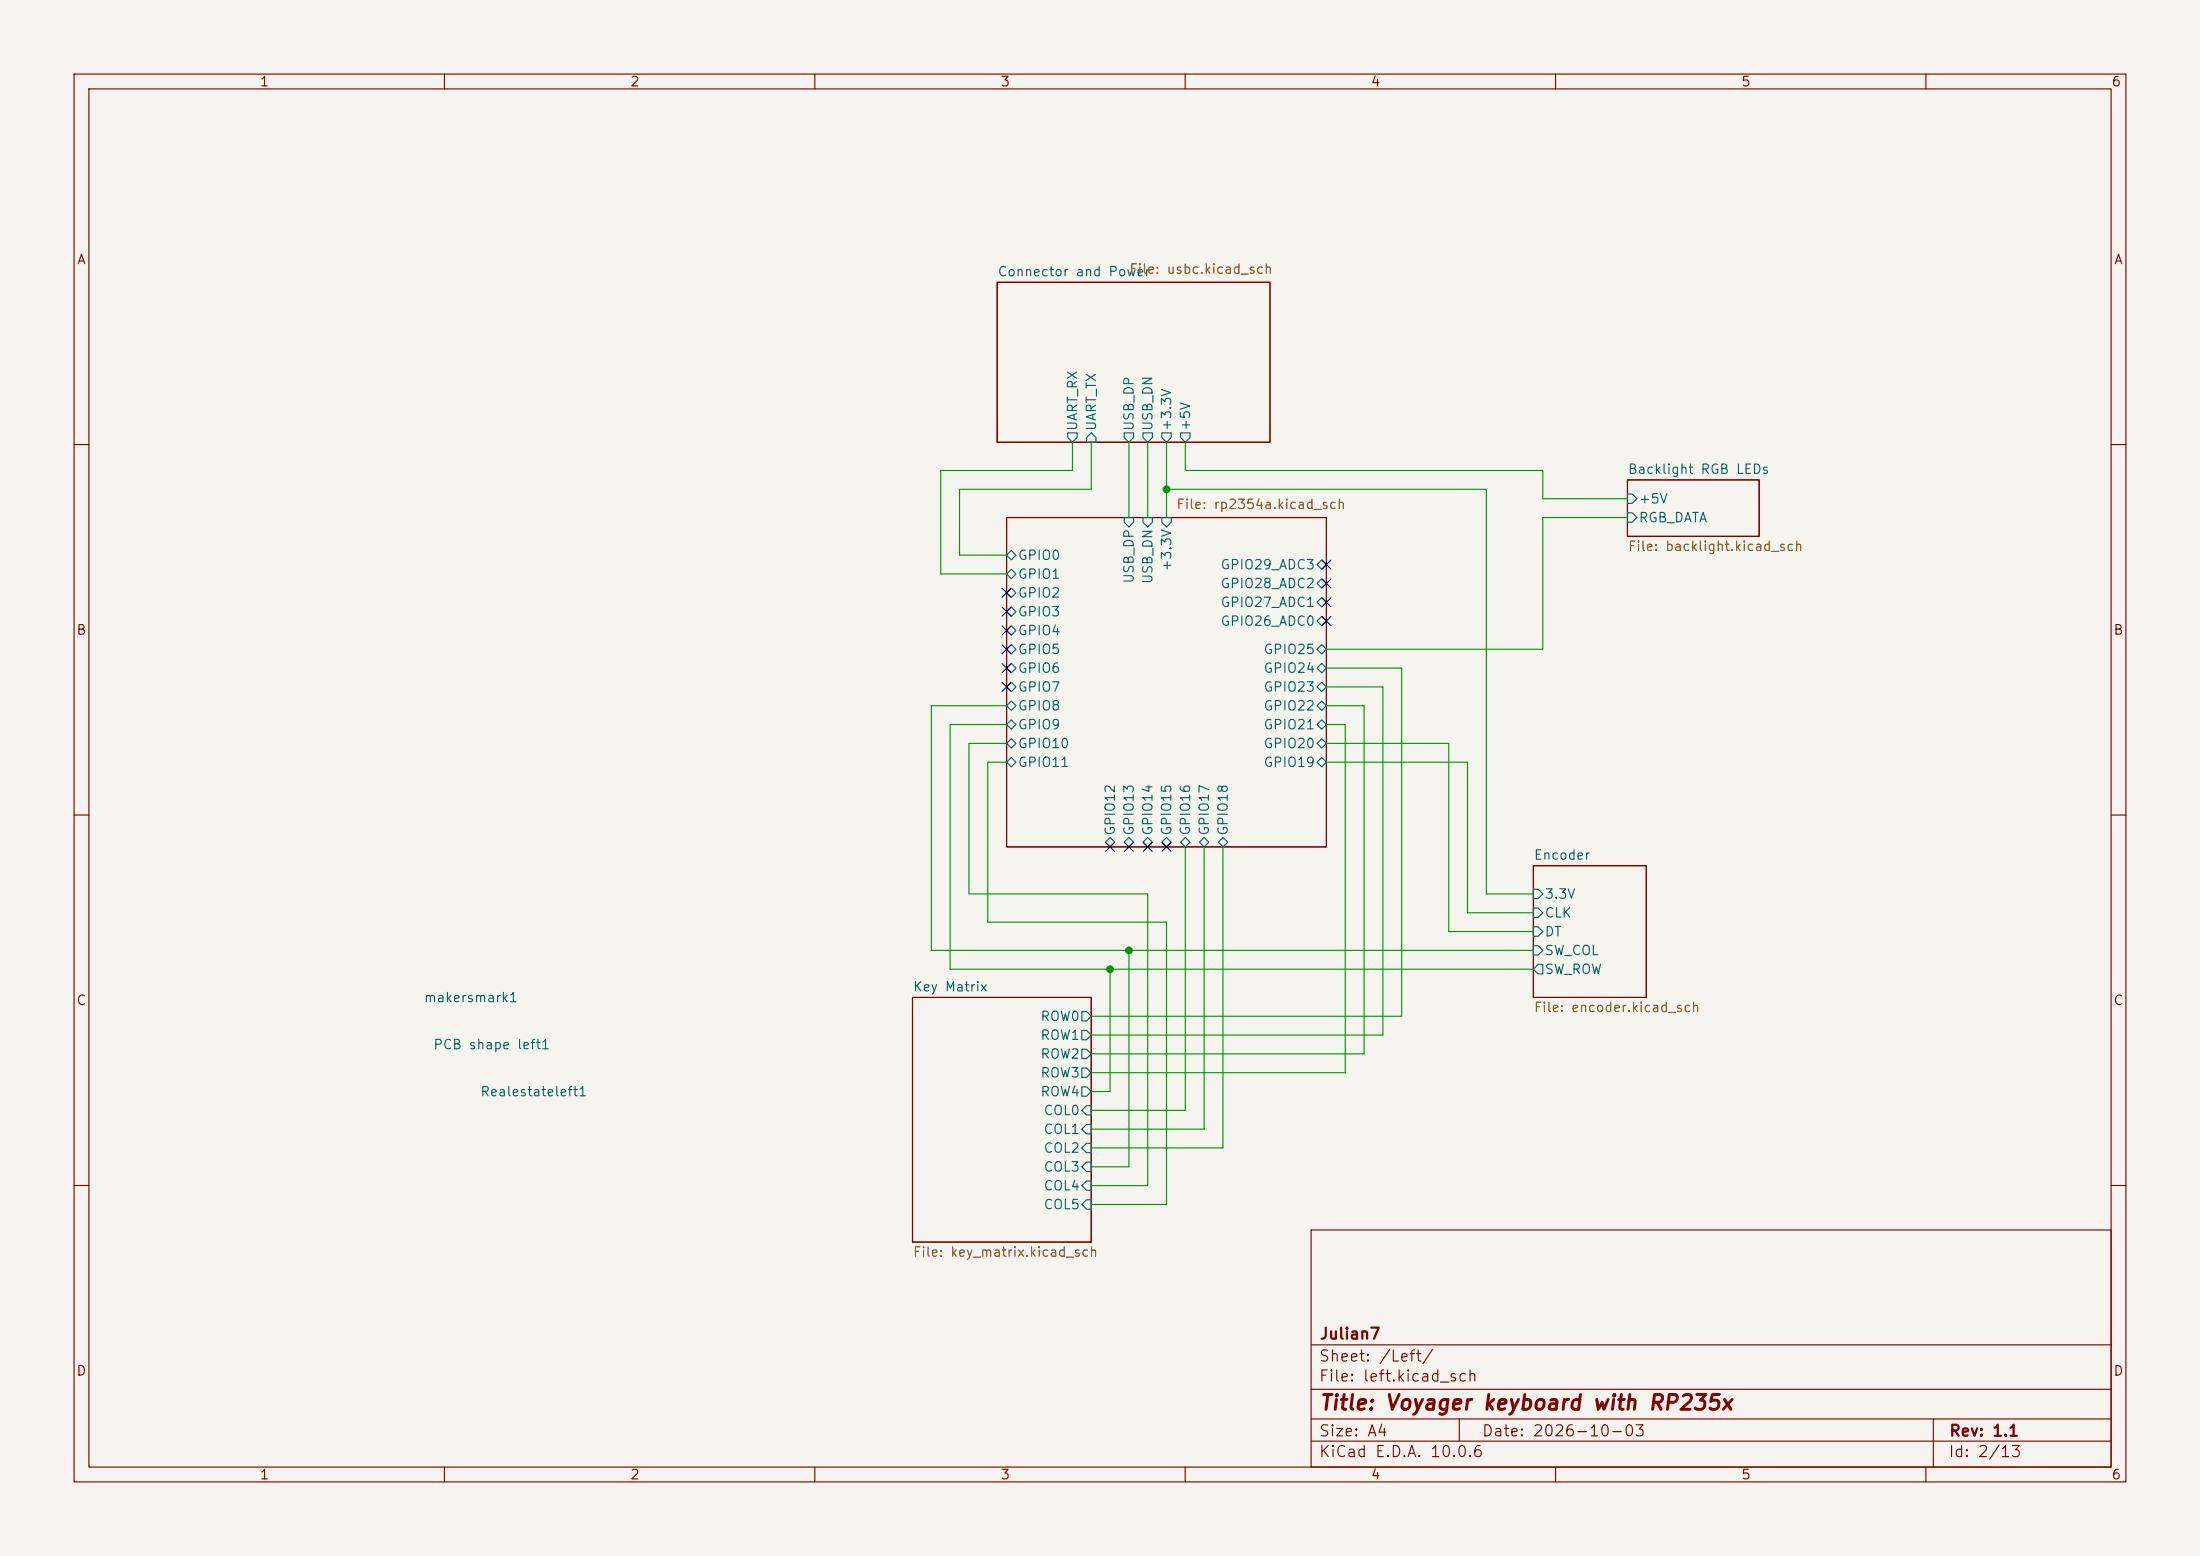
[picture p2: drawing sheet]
(kicad_sch
 (version 20260306)
 (generator "eeschema")
 (generator_version "10.0")
 (paper "A4")
 (title_block
  (title "Voyager keyboard with RP235x")
  (date "2026-10-03")
  (rev "1.1")
  (company "Julian7"))
 (lib_symbols
  (symbol "rp_voyager:PCB_left"
   (pin_numbers (hide yes))
   (pin_names
    (offset 0) (hide yes)) (exclude_from_sim yes) (in_bom no) (on_board yes)
   (in_pos_files yes)
   (duplicate_pin_numbers_are_jumpers no)
   (property "Reference" "PCB shape left" (at 0 0 0) (show_name no) (do_not_autoplace no) (effects (font (size 1.27 1.27))))
   (property "Value" "" (at 0 0 0) (show_name no) (do_not_autoplace no) (effects (font (size 1.27 1.27))))
   (property "Footprint" "rp_voyager:PCB left" (at 0 0 0) (show_name no) (do_not_autoplace no) (hide yes) (effects (font (size 1.27 1.27))))
   (property "Datasheet" "" (at 0 0 0) (show_name no) (do_not_autoplace no) (hide yes) (effects (font (size 1.27 1.27))))
   (property "Description" "" (at 0 0 0) (show_name no) (do_not_autoplace no) (hide yes) (effects (font (size 1.27 1.27))))
   (embedded_fonts no))
  (symbol "rp_voyager:makersmark" (exclude_from_sim no) (in_bom yes) (on_board yes)
   (in_pos_files yes)
   (duplicate_pin_numbers_are_jumpers no)
   (property "Reference" "makersmark" (at 0 0 0) (show_name no) (do_not_autoplace no) (effects (font (size 1.27 1.27))))
   (property "Value" "" (at 0 0 0) (show_name no) (do_not_autoplace no) (effects (font (size 1.27 1.27))))
   (property "Footprint" "rp_voyager:julian7_makers_mark" (at 0 0 0) (show_name no) (do_not_autoplace no) (hide yes) (effects (font (size 1.27 1.27))))
   (property "Datasheet" "" (at 0 0 0) (show_name no) (do_not_autoplace no) (hide yes) (effects (font (size 1.27 1.27))))
   (property "Description" "" (at 0 0 0) (show_name no) (do_not_autoplace no) (hide yes) (effects (font (size 1.27 1.27))))
   (embedded_fonts no))
  (symbol "rp_voyager:realestate_left" (exclude_from_sim no) (in_bom yes) (on_board yes)
   (in_pos_files yes)
   (duplicate_pin_numbers_are_jumpers no)
   (property "Reference" "SYM" (at 0 0 0) (show_name no) (do_not_autoplace no) (effects (font (size 1.27 1.27))))
   (property "Value" "" (at 0 0 0) (show_name no) (do_not_autoplace no) (effects (font (size 1.27 1.27))))
   (property "Footprint" "" (at 0 0 0) (show_name no) (do_not_autoplace no) (hide yes) (effects (font (size 1.27 1.27))))
   (property "Datasheet" "" (at 0 0 0) (show_name no) (do_not_autoplace no) (hide yes) (effects (font (size 1.27 1.27))))
   (property "Description" "" (at 0 0 0) (show_name no) (do_not_autoplace no) (hide yes) (effects (font (size 1.27 1.27))))
   (embedded_fonts no)))
 (junction
  (at 157.48 66.04)
  (diameter 0)
  (color 0 0 0 0))
 (junction
  (at 149.86 130.81)
  (diameter 0)
  (color 0 0 0 0))
 (junction
  (at 152.4 128.27)
  (diameter 0)
  (color 0 0 0 0))
 (no_connect
  (at 179.07 81.28))
 (no_connect
  (at 135.89 80.01))
 (no_connect
  (at 135.89 87.63))
 (no_connect
  (at 179.07 76.2))
 (no_connect
  (at 135.89 85.09))
 (no_connect
  (at 135.89 92.71))
 (no_connect
  (at 157.48 114.3))
 (no_connect
  (at 179.07 83.82))
 (no_connect
  (at 152.4 114.3))
 (no_connect
  (at 154.94 114.3))
 (no_connect
  (at 149.86 114.3))
 (no_connect
  (at 135.89 82.55))
 (no_connect
  (at 179.07 78.74))
 (no_connect
  (at 135.89 90.17))
 (wire
  (pts (xy 157.48 59.69) (xy 157.48 66.04))
  (stroke (width 0) (type default)))
 (wire
  (pts (xy 154.94 120.65) (xy 154.94 160.02))
  (stroke (width 0) (type default)))
 (wire
  (pts (xy 129.54 74.93) (xy 135.89 74.93))
  (stroke (width 0) (type default)))
 (wire
  (pts (xy 135.89 100.33) (xy 130.81 100.33))
  (stroke (width 0) (type default)))
 (wire
  (pts (xy 208.28 63.5) (xy 208.28 67.31))
  (stroke (width 0) (type default)))
 (wire
  (pts (xy 157.48 66.04) (xy 157.48 69.85))
  (stroke (width 0) (type default)))
 (wire
  (pts (xy 152.4 157.48) (xy 152.4 128.27))
  (stroke (width 0) (type default)))
 (wire
  (pts (xy 162.56 152.4) (xy 162.56 114.3))
  (stroke (width 0) (type default)))
 (wire
  (pts (xy 147.32 66.04) (xy 129.54 66.04))
  (stroke (width 0) (type default)))
 (wire
  (pts (xy 198.12 123.19) (xy 198.12 102.87))
  (stroke (width 0) (type default)))
 (wire
  (pts (xy 157.48 162.56) (xy 147.32 162.56))
  (stroke (width 0) (type default)))
 (wire
  (pts (xy 184.15 95.25) (xy 179.07 95.25))
  (stroke (width 0) (type default)))
 (wire
  (pts (xy 125.73 128.27) (xy 125.73 95.25))
  (stroke (width 0) (type default)))
 (wire
  (pts (xy 154.94 59.69) (xy 154.94 69.85))
  (stroke (width 0) (type default)))
 (wire
  (pts (xy 152.4 128.27) (xy 125.73 128.27))
  (stroke (width 0) (type default)))
 (wire
  (pts (xy 147.32 59.69) (xy 147.32 66.04))
  (stroke (width 0) (type default)))
 (wire
  (pts (xy 147.32 147.32) (xy 149.86 147.32))
  (stroke (width 0) (type default)))
 (wire
  (pts (xy 154.94 160.02) (xy 147.32 160.02))
  (stroke (width 0) (type default)))
 (wire
  (pts (xy 207.01 123.19) (xy 198.12 123.19))
  (stroke (width 0) (type default)))
 (wire
  (pts (xy 207.01 120.65) (xy 200.66 120.65))
  (stroke (width 0) (type default)))
 (wire
  (pts (xy 208.28 69.85) (xy 208.28 87.63))
  (stroke (width 0) (type default)))
 (wire
  (pts (xy 208.28 67.31) (xy 219.71 67.31))
  (stroke (width 0) (type default)))
 (wire
  (pts (xy 207.01 125.73) (xy 195.58 125.73))
  (stroke (width 0) (type default)))
 (wire
  (pts (xy 195.58 100.33) (xy 195.58 125.73))
  (stroke (width 0) (type default)))
 (wire
  (pts (xy 147.32 137.16) (xy 189.23 137.16))
  (stroke (width 0) (type default)))
 (wire
  (pts (xy 160.02 149.86) (xy 160.02 114.3))
  (stroke (width 0) (type default)))
 (wire
  (pts (xy 149.86 147.32) (xy 149.86 130.81))
  (stroke (width 0) (type default)))
 (wire
  (pts (xy 128.27 97.79) (xy 135.89 97.79))
  (stroke (width 0) (type default)))
 (wire
  (pts (xy 147.32 149.86) (xy 160.02 149.86))
  (stroke (width 0) (type default)))
 (wire
  (pts (xy 184.15 142.24) (xy 184.15 95.25))
  (stroke (width 0) (type default)))
 (wire
  (pts (xy 127 63.5) (xy 127 77.47))
  (stroke (width 0) (type default)))
 (wire
  (pts (xy 147.32 142.24) (xy 184.15 142.24))
  (stroke (width 0) (type default)))
 (wire
  (pts (xy 147.32 139.7) (xy 186.69 139.7))
  (stroke (width 0) (type default)))
 (wire
  (pts (xy 133.35 124.46) (xy 157.48 124.46))
  (stroke (width 0) (type default)))
 (wire
  (pts (xy 189.23 90.17) (xy 179.07 90.17))
  (stroke (width 0) (type default)))
 (wire
  (pts (xy 157.48 124.46) (xy 157.48 162.56))
  (stroke (width 0) (type default)))
 (wire
  (pts (xy 147.32 157.48) (xy 152.4 157.48))
  (stroke (width 0) (type default)))
 (wire
  (pts (xy 144.78 63.5) (xy 127 63.5))
  (stroke (width 0) (type default)))
 (wire
  (pts (xy 200.66 120.65) (xy 200.66 66.04))
  (stroke (width 0) (type default)))
 (wire
  (pts (xy 149.86 130.81) (xy 207.01 130.81))
  (stroke (width 0) (type default)))
 (wire
  (pts (xy 147.32 152.4) (xy 162.56 152.4))
  (stroke (width 0) (type default)))
 (wire
  (pts (xy 219.71 69.85) (xy 208.28 69.85))
  (stroke (width 0) (type default)))
 (wire
  (pts (xy 133.35 102.87) (xy 133.35 124.46))
  (stroke (width 0) (type default)))
 (wire
  (pts (xy 186.69 139.7) (xy 186.69 92.71))
  (stroke (width 0) (type default)))
 (wire
  (pts (xy 130.81 120.65) (xy 154.94 120.65))
  (stroke (width 0) (type default)))
 (wire
  (pts (xy 127 77.47) (xy 135.89 77.47))
  (stroke (width 0) (type default)))
 (wire
  (pts (xy 165.1 154.94) (xy 165.1 114.3))
  (stroke (width 0) (type default)))
 (wire
  (pts (xy 208.28 87.63) (xy 179.07 87.63))
  (stroke (width 0) (type default)))
 (wire
  (pts (xy 144.78 59.69) (xy 144.78 63.5))
  (stroke (width 0) (type default)))
 (wire
  (pts (xy 129.54 66.04) (xy 129.54 74.93))
  (stroke (width 0) (type default)))
 (wire
  (pts (xy 149.86 130.81) (xy 128.27 130.81))
  (stroke (width 0) (type default)))
 (wire
  (pts (xy 125.73 95.25) (xy 135.89 95.25))
  (stroke (width 0) (type default)))
 (wire
  (pts (xy 200.66 66.04) (xy 157.48 66.04))
  (stroke (width 0) (type default)))
 (wire
  (pts (xy 147.32 154.94) (xy 165.1 154.94))
  (stroke (width 0) (type default)))
 (wire
  (pts (xy 189.23 137.16) (xy 189.23 90.17))
  (stroke (width 0) (type default)))
 (wire
  (pts (xy 152.4 128.27) (xy 207.01 128.27))
  (stroke (width 0) (type default)))
 (wire
  (pts (xy 133.35 102.87) (xy 135.89 102.87))
  (stroke (width 0) (type default)))
 (wire
  (pts (xy 147.32 144.78) (xy 181.61 144.78))
  (stroke (width 0) (type default)))
 (wire
  (pts (xy 198.12 102.87) (xy 179.07 102.87))
  (stroke (width 0) (type default)))
 (wire
  (pts (xy 186.69 92.71) (xy 179.07 92.71))
  (stroke (width 0) (type default)))
 (wire
  (pts (xy 179.07 100.33) (xy 195.58 100.33))
  (stroke (width 0) (type default)))
 (wire
  (pts (xy 130.81 100.33) (xy 130.81 120.65))
  (stroke (width 0) (type default)))
 (wire
  (pts (xy 152.4 59.69) (xy 152.4 69.85))
  (stroke (width 0) (type default)))
 (wire
  (pts (xy 128.27 97.79) (xy 128.27 130.81))
  (stroke (width 0) (type default)))
 (wire
  (pts (xy 160.02 59.69) (xy 160.02 63.5))
  (stroke (width 0) (type default)))
 (wire
  (pts (xy 160.02 63.5) (xy 208.28 63.5))
  (stroke (width 0) (type default)))
 (wire
  (pts (xy 181.61 144.78) (xy 181.61 97.79))
  (stroke (width 0) (type default)))
 (wire
  (pts (xy 181.61 97.79) (xy 179.07 97.79))
  (stroke (width 0) (type default)))
 (symbol
  (lib_id "rp_voyager:PCB_left")
  (at 57.15 140.97 0)
  (unit 1)
  (body_style 1)
  (exclude_from_sim yes)
  (in_bom no)
  (on_board yes)
  (in_pos_files yes)
  (dnp no)
  (fields_autoplaced yes)
  (property "Reference" "PCB shape left1" (at 58.42 140.9699 0) (show_name no) (do_not_autoplace no) (effects (font (size 1.27 1.27)) (justify left)))
  (property "Value" "" (at 57.15 140.97 0) (show_name no) (do_not_autoplace no) (effects (font (size 1.27 1.27))))
  (property "Footprint" "rp_voyager:PCB left" (at 57.15 140.97 0) (hide yes) (show_name no) (do_not_autoplace no) (effects (font (size 1.27 1.27))))
  (property "Datasheet" "" (at 57.15 140.97 0) (hide yes) (show_name no) (do_not_autoplace no) (effects (font (size 1.27 1.27))))
  (property "Description" "" (at 57.15 140.97 0) (hide yes) (show_name no) (do_not_autoplace no) (effects (font (size 1.27 1.27))))
  (property "Manufacturer" "" (at 57.15 140.97 0) (hide yes) (show_name no) (do_not_autoplace no) (effects (font (size 1.27 1.27))))
  (property "Distributor Link 1" "" (at 57.15 140.97 0) (hide yes) (show_name no) (do_not_autoplace no) (effects (font (size 1.27 1.27))))
  (property "Distributor Link 2" "" (at 57.15 140.97 0) (hide yes) (show_name no) (do_not_autoplace no) (effects (font (size 1.27 1.27))))
  (property "Distributor Link 3" "" (at 57.15 140.97 0) (hide yes) (show_name no) (do_not_autoplace no) (effects (font (size 1.27 1.27)))))
 (symbol
  (lib_id "rp_voyager:makersmark")
  (at 55.88 134.62 0)
  (unit 1)
  (body_style 1)
  (exclude_from_sim yes)
  (in_bom no)
  (on_board yes)
  (in_pos_files yes)
  (dnp no)
  (fields_autoplaced yes)
  (property "Reference" "makersmark1" (at 57.15 134.6199 0) (show_name no) (do_not_autoplace no) (effects (font (size 1.27 1.27)) (justify left)))
  (property "Value" "" (at 55.88 134.62 0) (show_name no) (do_not_autoplace no) (effects (font (size 1.27 1.27))))
  (property "Footprint" "rp_voyager:julian7_makers_mark" (at 55.88 134.62 0) (hide yes) (show_name no) (do_not_autoplace no) (effects (font (size 1.27 1.27))))
  (property "Datasheet" "" (at 55.88 134.62 0) (hide yes) (show_name no) (do_not_autoplace no) (effects (font (size 1.27 1.27))))
  (property "Description" "" (at 55.88 134.62 0) (hide yes) (show_name no) (do_not_autoplace no) (effects (font (size 1.27 1.27))))
  (property "Manufacturer" "" (at 55.88 134.62 0) (hide yes) (show_name no) (do_not_autoplace no) (effects (font (size 1.27 1.27))))
  (property "Distributor Link 1" "" (at 55.88 134.62 0) (hide yes) (show_name no) (do_not_autoplace no) (effects (font (size 1.27 1.27))))
  (property "Distributor Link 2" "" (at 55.88 134.62 0) (hide yes) (show_name no) (do_not_autoplace no) (effects (font (size 1.27 1.27))))
  (property "Distributor Link 3" "" (at 55.88 134.62 0) (hide yes) (show_name no) (do_not_autoplace no) (effects (font (size 1.27 1.27)))))
 (symbol
  (lib_id "rp_voyager:realestate_left")
  (at 63.5 147.32 0)
  (unit 1)
  (body_style 1)
  (exclude_from_sim yes)
  (in_bom no)
  (on_board yes)
  (in_pos_files yes)
  (dnp no)
  (property "Reference" "Realestateleft1" (at 64.77 147.32 0) (show_name no) (do_not_autoplace no) (effects (font (size 1.27 1.27)) (justify left)))
  (property "Value" "" (at 71.12 144.78 0) (show_name no) (do_not_autoplace no) (effects (font (size 1.27 1.27))))
  (property "Footprint" "rp_voyager:Realestate left" (at 63.5 147.32 0) (hide yes) (show_name no) (do_not_autoplace no) (effects (font (size 1.27 1.27))))
  (property "Datasheet" "" (at 63.5 147.32 0) (hide yes) (show_name no) (do_not_autoplace no) (effects (font (size 1.27 1.27))))
  (property "Description" "" (at 63.5 147.32 0) (hide yes) (show_name no) (do_not_autoplace no) (effects (font (size 1.27 1.27))))
  (property "Manufacturer" "" (at 63.5 147.32 0) (hide yes) (show_name no) (do_not_autoplace no) (effects (font (size 1.27 1.27))))
  (property "Distributor Link 1" "" (at 63.5 147.32 0) (hide yes) (show_name no) (do_not_autoplace no) (effects (font (size 1.27 1.27))))
  (property "Distributor Link 2" "" (at 63.5 147.32 0) (hide yes) (show_name no) (do_not_autoplace no) (effects (font (size 1.27 1.27))))
  (property "Distributor Link 3" "" (at 63.5 147.32 0) (hide yes) (show_name no) (do_not_autoplace no) (effects (font (size 1.27 1.27)))))
 (sheet
  (at 123.19 134.62)
  (size 24.13 33.02)
  (exclude_from_sim no)
  (in_bom yes)
  (on_board yes)
  (dnp no)
  (fields_autoplaced yes)
  (stroke (width 0.1524) (type solid))
  (fill (color 0 0 0 0))
  (property "Sheetname" "Key Matrix" (at 123.19 133.9084 0) (show_name no) (do_not_autoplace no) (effects (font (size 1.27 1.27)) (justify left bottom)))
  (property "Sheetfile" "key_matrix.kicad_sch" (at 123.19 168.2246 0) (show_name no) (do_not_autoplace no) (effects (font (size 1.27 1.27)) (justify left top)))
  (pin "COL0" input (at 147.32 149.86 0) (effects (font (size 1.27 1.27)) (justify right)))
  (pin "COL1" input (at 147.32 152.4 0) (effects (font (size 1.27 1.27)) (justify right)))
  (pin "COL2" input (at 147.32 154.94 0) (effects (font (size 1.27 1.27)) (justify right)))
  (pin "COL3" input (at 147.32 157.48 0) (effects (font (size 1.27 1.27)) (justify right)))
  (pin "COL4" input (at 147.32 160.02 0) (effects (font (size 1.27 1.27)) (justify right)))
  (pin "ROW0" output (at 147.32 137.16 0) (effects (font (size 1.27 1.27)) (justify right)))
  (pin "ROW1" output (at 147.32 139.7 0) (effects (font (size 1.27 1.27)) (justify right)))
  (pin "ROW2" output (at 147.32 142.24 0) (effects (font (size 1.27 1.27)) (justify right)))
  (pin "ROW3" output (at 147.32 144.78 0) (effects (font (size 1.27 1.27)) (justify right)))
  (pin "ROW4" output (at 147.32 147.32 0) (effects (font (size 1.27 1.27)) (justify right)))
  (pin "COL5" input (at 147.32 162.56 0) (effects (font (size 1.27 1.27)) (justify right))))
 (sheet
  (at 219.71 64.77)
  (size 17.78 7.62)
  (exclude_from_sim no)
  (in_bom yes)
  (on_board yes)
  (dnp no)
  (fields_autoplaced yes)
  (stroke (width 0.1524) (type solid))
  (fill (color 0 0 0 0))
  (property "Sheetname" "Backlight RGB LEDs" (at 219.71 64.0584 0) (show_name no) (do_not_autoplace no) (effects (font (size 1.27 1.27)) (justify left bottom)))
  (property "Sheetfile" "backlight.kicad_sch" (at 219.71 72.9746 0) (show_name no) (do_not_autoplace no) (effects (font (size 1.27 1.27)) (justify left top)))
  (pin "RGB_DATA" input (at 219.71 69.85 180) (effects (font (size 1.27 1.27)) (justify left)))
  (pin "+5V" input (at 219.71 67.31 180) (effects (font (size 1.27 1.27)) (justify left))))
 (sheet
  (at 207.01 116.84)
  (size 15.24 17.78)
  (exclude_from_sim no)
  (in_bom yes)
  (on_board yes)
  (dnp no)
  (fields_autoplaced yes)
  (stroke (width 0.1524) (type solid))
  (fill (color 0 0 0 0))
  (property "Sheetname" "Encoder" (at 207.01 116.1284 0) (show_name no) (do_not_autoplace no) (effects (font (size 1.27 1.27)) (justify left bottom)))
  (property "Sheetfile" "encoder.kicad_sch" (at 207.01 135.2046 0) (show_name no) (do_not_autoplace no) (effects (font (size 1.27 1.27)) (justify left top)))
  (pin "CLK" input (at 207.01 123.19 180) (effects (font (size 1.27 1.27)) (justify left)))
  (pin "DT" input (at 207.01 125.73 180) (effects (font (size 1.27 1.27)) (justify left)))
  (pin "3.3V" input (at 207.01 120.65 180) (effects (font (size 1.27 1.27)) (justify left)))
  (pin "SW_COL" input (at 207.01 128.27 180) (effects (font (size 1.27 1.27)) (justify left)))
  (pin "SW_ROW" output (at 207.01 130.81 180) (effects (font (size 1.27 1.27)) (justify left))))
 (sheet
  (at 134.62 38.1)
  (size 36.83 21.59)
  (exclude_from_sim no)
  (in_bom yes)
  (on_board yes)
  (dnp no)
  (stroke (width 0.1524) (type solid))
  (fill (color 0 0 0 0))
  (property "Sheetname" "Connector and Power" (at 134.62 37.3884 0) (show_name no) (do_not_autoplace no) (effects (font (size 1.27 1.27)) (justify left bottom)))
  (property "Sheetfile" "usbc.kicad_sch" (at 152.4 35.56 0) (show_name no) (do_not_autoplace no) (effects (font (size 1.27 1.27)) (justify left top)))
  (pin "USB_DN" output (at 154.94 59.69 270) (effects (font (size 1.27 1.27)) (justify left)))
  (pin "USB_DP" output (at 152.4 59.69 270) (effects (font (size 1.27 1.27)) (justify left)))
  (pin "+5V" output (at 160.02 59.69 270) (effects (font (size 1.27 1.27)) (justify left)))
  (pin "+3.3V" output (at 157.48 59.69 270) (effects (font (size 1.27 1.27)) (justify left)))
  (pin "UART_RX" output (at 144.78 59.69 270) (effects (font (size 1.27 1.27)) (justify left)))
  (pin "UART_TX" input (at 147.32 59.69 270) (effects (font (size 1.27 1.27)) (justify left))))
 (sheet
  (at 135.89 69.85)
  (size 43.18 44.45)
  (exclude_from_sim no)
  (in_bom yes)
  (on_board yes)
  (dnp no)
  (stroke (width 0.1524) (type solid))
  (fill (color 0 0 0 0))
  (property "Sheetname" "MCU" (at 135.89 69.1384 0) (hide yes) (show_name no) (do_not_autoplace no) (effects (font (size 1.27 1.27)) (justify left bottom)))
  (property "Sheetfile" "rp2354a.kicad_sch" (at 158.75 67.31 0) (show_name no) (do_not_autoplace no) (effects (font (size 1.27 1.27)) (justify left top)))
  (pin "GPIO0" bidirectional (at 135.89 74.93 180) (effects (font (size 1.27 1.27)) (justify left)))
  (pin "GPIO1" bidirectional (at 135.89 77.47 180) (effects (font (size 1.27 1.27)) (justify left)))
  (pin "GPIO2" bidirectional (at 135.89 80.01 180) (effects (font (size 1.27 1.27)) (justify left)))
  (pin "GPIO3" bidirectional (at 135.89 82.55 180) (effects (font (size 1.27 1.27)) (justify left)))
  (pin "GPIO4" bidirectional (at 135.89 85.09 180) (effects (font (size 1.27 1.27)) (justify left)))
  (pin "GPIO5" bidirectional (at 135.89 87.63 180) (effects (font (size 1.27 1.27)) (justify left)))
  (pin "GPIO6" bidirectional (at 135.89 90.17 180) (effects (font (size 1.27 1.27)) (justify left)))
  (pin "GPIO7" bidirectional (at 135.89 92.71 180) (effects (font (size 1.27 1.27)) (justify left)))
  (pin "GPIO8" bidirectional (at 135.89 95.25 180) (effects (font (size 1.27 1.27)) (justify left)))
  (pin "GPIO9" bidirectional (at 135.89 97.79 180) (effects (font (size 1.27 1.27)) (justify left)))
  (pin "GPIO10" bidirectional (at 135.89 100.33 180) (effects (font (size 1.27 1.27)) (justify left)))
  (pin "GPIO11" bidirectional (at 135.89 102.87 180) (effects (font (size 1.27 1.27)) (justify left)))
  (pin "GPIO12" bidirectional (at 149.86 114.3 270) (effects (font (size 1.27 1.27)) (justify left)))
  (pin "GPIO13" bidirectional (at 152.4 114.3 270) (effects (font (size 1.27 1.27)) (justify left)))
  (pin "GPIO14" bidirectional (at 154.94 114.3 270) (effects (font (size 1.27 1.27)) (justify left)))
  (pin "GPIO15" bidirectional (at 157.48 114.3 270) (effects (font (size 1.27 1.27)) (justify left)))
  (pin "GPIO16" bidirectional (at 160.02 114.3 270) (effects (font (size 1.27 1.27)) (justify left)))
  (pin "GPIO17" bidirectional (at 162.56 114.3 270) (effects (font (size 1.27 1.27)) (justify left)))
  (pin "GPIO18" bidirectional (at 165.1 114.3 270) (effects (font (size 1.27 1.27)) (justify left)))
  (pin "GPIO19" bidirectional (at 179.07 102.87 0) (effects (font (size 1.27 1.27)) (justify right)))
  (pin "GPIO20" bidirectional (at 179.07 100.33 0) (effects (font (size 1.27 1.27)) (justify right)))
  (pin "GPIO21" bidirectional (at 179.07 97.79 0) (effects (font (size 1.27 1.27)) (justify right)))
  (pin "GPIO22" bidirectional (at 179.07 95.25 0) (effects (font (size 1.27 1.27)) (justify right)))
  (pin "GPIO23" bidirectional (at 179.07 92.71 0) (effects (font (size 1.27 1.27)) (justify right)))
  (pin "GPIO24" bidirectional (at 179.07 90.17 0) (effects (font (size 1.27 1.27)) (justify right)))
  (pin "GPIO25" bidirectional (at 179.07 87.63 0) (effects (font (size 1.27 1.27)) (justify right)))
  (pin "GPIO26_ADC0" bidirectional (at 179.07 83.82 0) (effects (font (size 1.27 1.27)) (justify right)))
  (pin "GPIO27_ADC1" bidirectional (at 179.07 81.28 0) (effects (font (size 1.27 1.27)) (justify right)))
  (pin "GPIO28_ADC2" bidirectional (at 179.07 78.74 0) (effects (font (size 1.27 1.27)) (justify right)))
  (pin "GPIO29_ADC3" bidirectional (at 179.07 76.2 0) (effects (font (size 1.27 1.27)) (justify right)))
  (pin "USB_DN" input (at 154.94 69.85 90) (effects (font (size 1.27 1.27)) (justify right)))
  (pin "USB_DP" input (at 152.4 69.85 90) (effects (font (size 1.27 1.27)) (justify right)))
  (pin "+3.3V" input (at 157.48 69.85 90) (effects (font (size 1.27 1.27)) (justify right)))))
